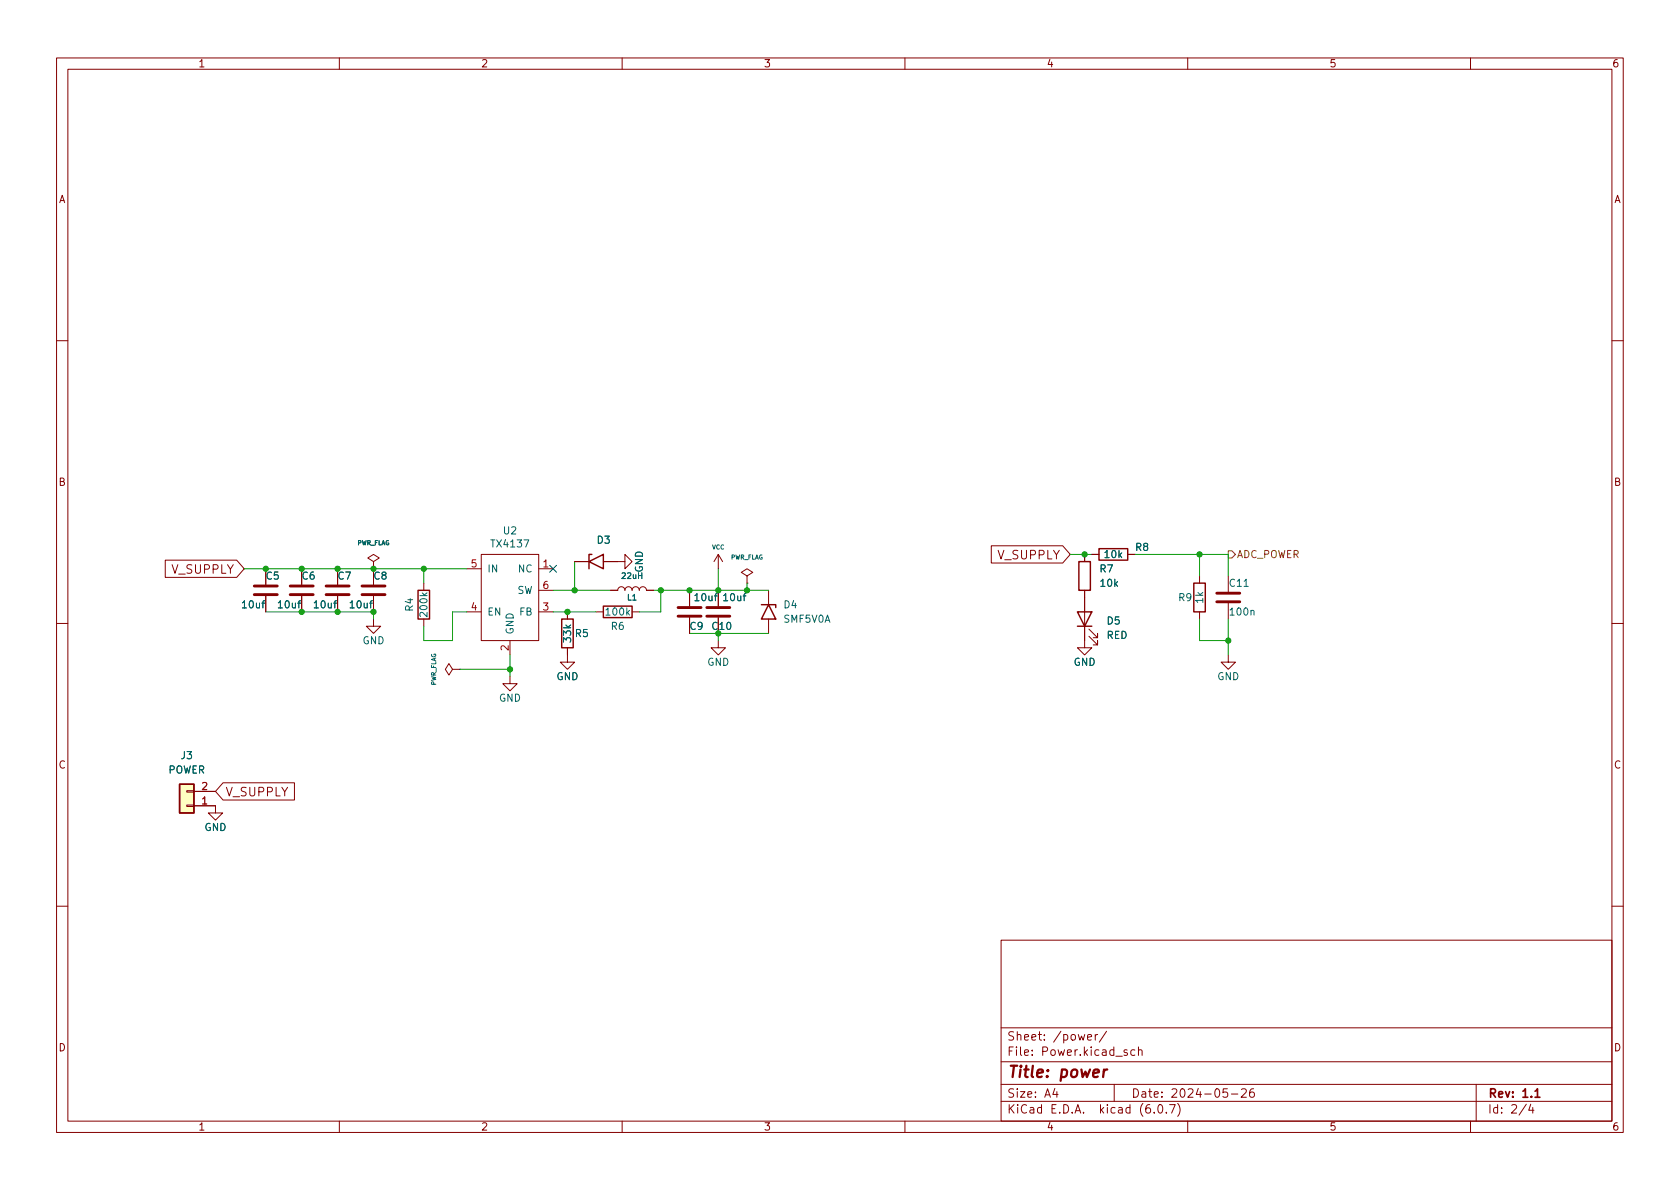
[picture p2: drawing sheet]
<svg xmlns="http://www.w3.org/2000/svg" width="297mm" height="210mm" viewBox="0 0 297 210" stroke-linecap="round" stroke-linejoin="round" font-family="sans-serif">
<g fill="none" stroke="#840000" stroke-width=".18">
<path d="M10 10.2h277v190.1h-277zM12 12.2h273v186.1h-273zM60 10.2v2M110 10.2v2M160 10.2v2M210 10.2v2M260 10.2v2M10 60.2h2M285 60.2h2M29.2 99.1h12.6l1.4 1.5-1.4 1.5h-12.6zM66 99.3l1.1-.6-1.1-.7-1 .7 1 .6v4.1M85.1 98h10.1v15.3h-10.1z"/>
<path d="M101.6 99.3h2.5M106.7 99.3h3.8v-1.3l1.3 1.3-1.3 1.3v-1.3M127 98l-.8 1.3M127 98v2.6M127 98l.8 1.3M175.3 96.5h12.6l1.3 1.5-1.3 1.6h-12.6zM191.8 98v1.3M193 98h1.3M199.4 98h1.3M10 110.2h2M47 100.6v2.8M47 105.4v2.8"/>
<path d="M53.3 100.6v2.8M53.3 105.4v2.8M59.7 100.6v2.8M59.7 105.4v2.8M66 109.5v1.2h1.3l-1.3 1.3-1.2-1.3h1.2M66 105.4v2.8M74.9 103.1v1.3M74.9 109.5v1.2M80 118.4l-.6-1.1-.7 1.1 .7 1 .6-1h1.3M81.3 118.4h.1M82.5 108.2h2.6M82.5 100.6h2.6"/>
<path d="M90.2 119.6v1.3h1.2l-1.2 1.3-1.3-1.3h1.3M90.2 113.3v2.5M95.2 104.4h2.6M95.2 108.2h2.6M95.2 100.6h2.6M100.3 114.5v2.6h1.3l-1.3 1.3-1.2-1.3h1.2M100.3 108.2v1.3M105.4 108.2h1.3M107.9 104.4h1.3a.64 .64 0 0 1 .7-.6 .64 .64 0 0 1 .6 .6 .64 .64 0 0 1 .6-.6 .64 .64 0 0 1 .7 .6 .64 .64 0 0 1 .6-.6 .64 .64 0 0 1 .6 .6 .64 .64 0 0 1 .7-.6 .64 .64 0 0 1 .6 .6h1.3M111.8 108.2h1.2M121.9 104.4v2.8M121.9 109.2v2.8"/>
<path d="M127 113.3v1.2h1.3l-1.3 1.3-1.3-1.3h1.3M127 104.4v2.8M127 109.2v2.8M132.1 101.8l1-.6-1-.6-1 .6 1 .6v1.3M132.1 103.1h.1M135.9 104.4v2.5M135.9 109.5v2.5M191.8 104.4v10.1h1.2l-1.2 1.3-1.3-1.3h1.3M192.5 112.5l1.6 1.5v-.7v.7h-.8M192.5 111.2l1.6 1.6v-.8v.8h-.8M212.1 101.8v1.3M212.1 108.2v1.3"/>
<path d="M217.2 115.8v1.3h-1.3l1.3 1.3 1.2-1.3h-1.2M217.2 101.8v2.8M217.2 106.7v2.8M285 110.2h2M33 139.8h1.3v.3h-1.3zM34.3 139.9h3.8M39.4 138.4h12.7v3.1h-12.7l-1.3-1.6zM33 142.4h1.3v.2h-1.3zM34.3 142.5h3.8v1.3h1.3l-1.3 1.2-1.3-1.2h1.3M10 160.2h2M177 166.3h108v32h-108zM285 160.2h2"/>
<path d="M60 198.3v2M110 198.3v2M160 198.3v2M177 194.8h108M177 191.8h108M177 187.8h108M177 181.8h108M186.5 192.5l-.4 1h1M186.9 193v1M192.3 183.4l.7-.1-.1-.3-.4-.1-.2 .2 .1 .8h.5M193.6 182.9v1M194.1 182.9l-.3 .1-.2 .2"/>
<path d="M195.6 182.4l-1.2 1.9M197 191.8v3M199.3 185.7l-.4-.1-.2 .2 .1 .3 .5 .1v.4h-.6M200.6 185.7l-.4-.1-.3 .3v.4l.2 .3h.5M201.3 185.8l.2-.2 .4 .1v.9M201.3 185.1v1.5M204.1 196.7v.1M204.9 195.4l.2-.1a.81 .81 0 0 1 .6 .7 .81 .81 0 0 1-.3 .8h-.2a.81 .81 0 0 1-.6-.6 .81 .81 0 0 1 .3-.8zM206.2 196.7v.1M206.8 195.3h1l-.7 1.5M208.2 195.1a1.72 1.72 0 0 1 0 2.3M210 198.3v2"/>
<path d="M217 192.5h-.7l-.1 .7 .2-.1 .5 .1 .2 .2-.1 .5-.2 .1-.6-.1M217.7 193.5h1.2M219.5 192.7l.6-.2 .2 .2 .1 .3-1 1h1M221.6 192.5a.59 .59 0 0 0-.7 .7v.5l.2 .3h.4l.2-.1 .1-.5-.2-.2-.4-.1-.3 .3M260 198.3v2M261 191.8v6.5M269.9 195.3l-1.3 1.9M270.6 195.3l-.3 1h.9M271 195.8v1"/>
</g>
<path d="M271.4 193l.4-.5v1.5M271.4 194h.9" fill="none" stroke="#840000" stroke-width=".3"/>
<path d="M195.2 189.1l-.2 1.4M195.8 189.1l-.4 .1-.2 .3" fill="none" stroke="#840000" stroke-width=".4"/>
<g fill="none" stroke="#840000" stroke-width=".25">
<path d="M104.1 99.3l2.6-1.3v2.6zM104.6 98h-.5v2.6M190.8 99.3h2v5.1h-2zM194.3 97h5.1v2.1h-5.1zM73.9 104.4h2v5.1h-2zM99.3 109.5h2v5h-2zM106.7 107.2h5.1v2h-5.1zM134.6 106.9h2.6v.5M135.9 106.9l1.3 2.6h-2.6zM190.5 108.2h2.5l-1.2 2.5zM190.5 110.7h2.5M211.1 103.1h2v5.1h-2z"/>
<path d="M31.7 138.7h2.6v5.1h-2.6z"/>
</g>
<g fill="none" stroke="#840000" stroke-width=".51">
<path d="M45 103.6h4M45 105.2h4M51.3 103.6h4.1M51.3 105.2h4.1M57.7 103.6h4M57.7 105.2h4M64 103.6h4.1M64 105.2h4.1M119.9 107.4h4.1M119.9 109h4.1M125 107.4h4M125 109h4"/>
<path d="M215.1 104.9h4.1M215.1 106.4h4.1"/>
</g>
<path d="M31.7 138.7h2.6v5.1h-2.6z" fill="#ffffc2" stroke="#ffffc2" stroke-width=".18"/>
<path d="M217.2 97.4h.6l.6 .6-.6 .7h-.6z" fill="none" stroke="#725600" stroke-width=".18"/>
<g fill="none" stroke="#009600" stroke-width=".18">
<path d="M101.6 99.3v5.1M189.2 98h3.8M200.7 98h16.5v3.8M212.1 98v3.8M43.2 100.6h39.3M47 108.2h19v1.3M74.9 100.6v2.5M81.3 118.4h8.9M82.5 108.2h-2.5v5.1h-5.1v-2.6M90.2 115.8v3.8M97.8 108.2h7.6M97.8 104.4h10.1"/>
<path d="M115.6 104.4h20.3M116.8 104.4v3.8h-3.8M121.9 112h14M127 100.6v3.8M127 112v1.3M132.1 103.1v1.3M212.1 109.5v3.8h5.1M217.2 109.5v6.3"/>
</g>
<path d="M97.2 100l1.2 1.2M98.4 100l-1.2 1.2" fill="none" stroke="#000084" stroke-width=".18"/>
<g fill="#009600" stroke="#009600" stroke-width=".18">
<circle cx="59.7" cy="108.2" r=".46"/>
<circle cx="53.3" cy="100.6" r=".46"/>
<circle cx="47" cy="100.6" r=".46"/>
<circle cx="74.9" cy="100.6" r=".46"/>
<circle cx="66" cy="100.6" r=".46"/>
<circle cx="53.3" cy="108.2" r=".46"/>
<circle cx="66" cy="108.2" r=".46"/>
<circle cx="127" cy="104.4" r=".46"/>
<circle cx="127" cy="112" r=".46"/>
<circle cx="132.1" cy="104.4" r=".46"/>
<circle cx="116.8" cy="104.4" r=".46"/>
<circle cx="121.9" cy="104.4" r=".46"/>
<circle cx="100.3" cy="108.2" r=".46"/>
<circle cx="90.2" cy="118.4" r=".46"/>
<circle cx="59.7" cy="100.6" r=".46"/>
<circle cx="101.6" cy="104.4" r=".46"/>
<circle cx="212.1" cy="98" r=".46"/>
<circle cx="217.2" cy="113.3" r=".46"/>
<circle cx="191.8" cy="98" r=".46"/>
</g>
<text font-size="2.8" fill="#840000" x="178" y="190.6">Title: power</text>
<g font-size="2.1" fill="#840000">
<text x="30.4" y="101.4">V_SUPPLY</text>
<text x="176.4" y="98.9">V_SUPPLY</text>
<text x="39.8" y="140.8">V_SUPPLY</text>
<text x="178" y="184">Sheet: /power/</text>
<text x="178" y="186.7">File: Power.kicad_sch</text>
<text x="178" y="196.9">KiCad E.D.A. kicad (6.0.7)</text>
<text x="178" y="194.1">Size: A4</text>
<text x="200" y="194.1">Date: 2024-05-26</text>
<text x="263" y="194.1">Rev: 1.1</text>
<text x="263" y="196.9">Id: 2/4</text>
</g>
<g font-size="1.8" fill="#840000">
<text x="35" y="11.9">1</text>
<text x="85" y="11.9">2</text>
<text x="135" y="11.9">3</text>
<text x="185" y="11.9">4</text>
<text x="235" y="11.9">5</text>
<text x="285" y="11.9">6</text>
<text x="10.3" y="35.9">A</text>
<text x="285.3" y="35.9">A</text>
<text x="10.3" y="85.9">B</text>
<text x="285.3" y="85.9">B</text>
<text x="66.1" y="102.5">C8</text>
<text x="10.3" y="135.9">C</text>
<text x="285.3" y="135.9">C</text>
<text x="10.3" y="185.9">D</text>
<text x="285.3" y="185.9">D</text>
<text x="35" y="199.9">1</text>
<text x="85" y="199.9">2</text>
<text x="135" y="199.9">3</text>
<text x="185" y="199.9">4</text>
<text x="235" y="199.9">5</text>
<text x="285" y="199.9">6</text>
</g>
<g font-size="1.8" fill="#006464">
<text x="89" y="94.5">U2</text>
<text x="86.1" y="101.2">IN</text>
<text x="87.1" y="96.8">TX4137</text>
<text x="91.7" y="101.2">NC</text>
<text x="105.6" y="96.1">D3</text>
<text x="113.7" y="101.3" transform="rotate(-90 113.7 101.3)">GND</text>
<text x="194.5" y="101.2">R7</text>
<text x="195.4" y="98.7">10k</text>
<text x="200.8" y="97.4">R8</text>
<text x="42.9" y="107.6">10uf</text>
<text x="47.1" y="102.5">C5</text>
<text x="49.3" y="107.6">10uf</text>
<text x="53.4" y="102.5">C6</text>
<text x="55.6" y="107.6">10uf</text>
<text x="59.8" y="102.5">C7</text>
<text x="62" y="107.6">10uf</text>
<text x="91.4" y="105">SW</text>
<text x="123" y="106.3">10uf</text>
<text x="128" y="106.3">10uf</text>
<text x="138.6" y="107.6">D4</text>
<text x="194.6" y="103.8">10k</text>
<text x="208.4" y="106.3">R9</text>
<text x="212.7" y="106.6" transform="rotate(-90 212.7 106.6)">1k</text>
<text x="217.5" y="103.8">C11</text>
<text x="64.1" y="113.9">GND</text>
<text x="73" y="108.1" transform="rotate(-90 73 108.1)">R4</text>
<text x="75.6" y="108.9" transform="rotate(-90 75.6 108.9)">200k</text>
<text x="86.1" y="108.8">EN</text>
<text x="90.8" y="112.3" transform="rotate(-90 90.8 112.3)">GND</text>
<text x="91.9" y="108.8">FB</text>
<text x="101" y="113.5" transform="rotate(-90 101 113.5)">33k</text>
<text x="101.7" y="112.6">R5</text>
<text x="107.3" y="108.8">100k</text>
<text x="108.1" y="111.4">R6</text>
<text x="122" y="111.4">C9</text>
<text x="126" y="111.4">C10</text>
<text x="138.6" y="110.1">SMF5V0A</text>
<text x="195.6" y="113">RED</text>
<text x="195.8" y="110.4">D5</text>
<text x="217.6" y="108.8">100n</text>
<text x="125" y="117.7">GND</text>
<text x="189.8" y="117.7">GND</text>
<text x="88.2" y="124.1">GND</text>
<text x="98.4" y="120.3">GND</text>
<text x="215.2" y="120.3">GND</text>
<text x="29.7" y="136.8">POWER</text>
<text x="32" y="134.2">J3</text>
<text x="36.1" y="146.9">GND</text>
</g>
<g font-size="1.8" fill="#a90000">
<text x="83.3" y="100.3">5</text>
<text x="96" y="100.3">1</text>
<text x="83.3" y="107.9">4</text>
<text x="96" y="107.9">3</text>
<text x="96" y="104.1">6</text>
<text x="89.9" y="115" transform="rotate(-90 89.9 115)">2</text>
<text x="35.7" y="142.2">1</text>
<text x="35.7" y="139.7">2</text>
</g>
<text font-size="1.8" fill="#725600" x="218.6" y="98.7">ADC_POWER</text>
<g font-size="1.4" fill="#006464">
<text x="110" y="102.4">22uH</text>
<text x="110.9" y="106.2">L1</text>
</g>
<g font-size="1.1" fill="#006464">
<text x="63.1" y="96.4">PWR_FLAG</text>
<text x="125.9" y="97.1">VCC</text>
<text x="129.1" y="98.9">PWR_FLAG</text>
<text x="77.1" y="121.3" transform="rotate(-90 77.1 121.3)">PWR_FLAG</text>
</g>
</svg>
